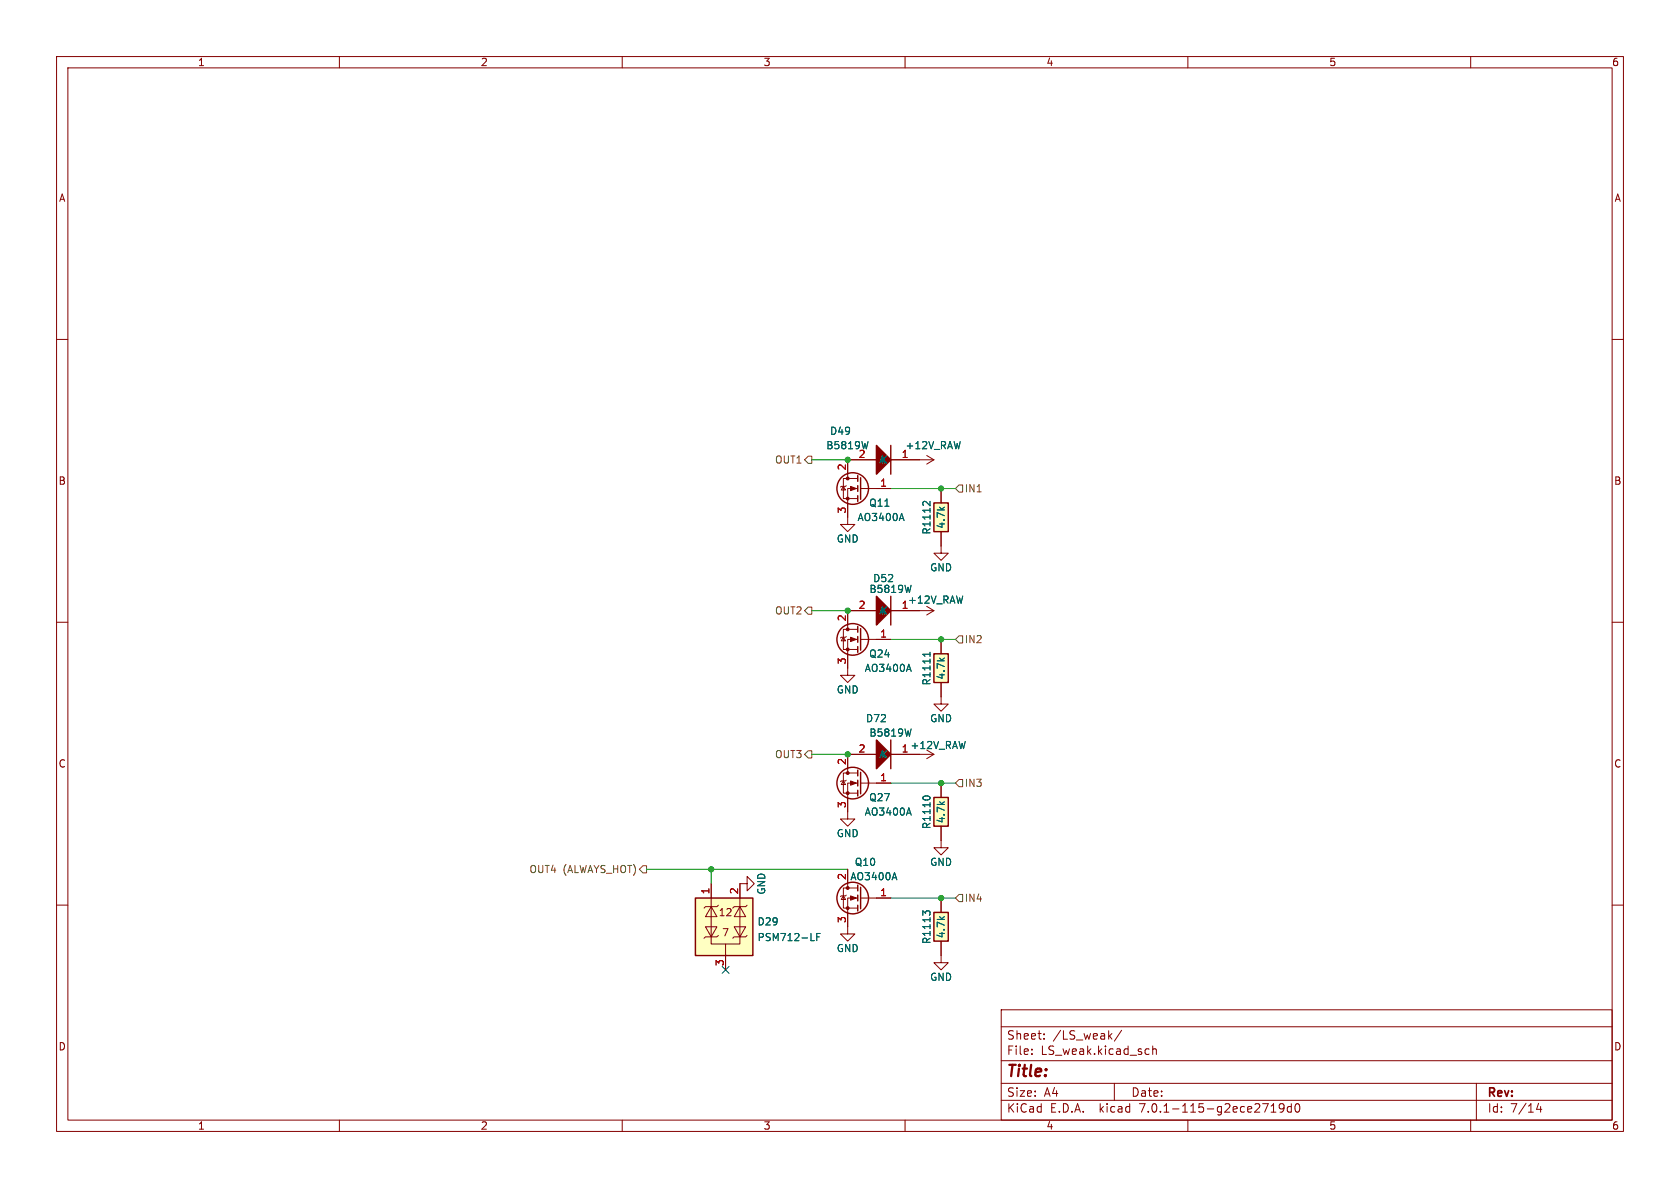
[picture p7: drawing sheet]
(kicad_sch (version 20230121) (generator eeschema)

 (paper "A4")

 (lib_symbols
  (symbol "Power_Management:PSM712" (in_bom yes) (on_board yes)
   (property "Reference" "D?" (at 3.302 0.9085 0) (effects (font (size 1.27 1.27)) (justify left)))
   (property "Value" "PSM712" (at 3.302 -1.8666 0) (effects (font (size 1.27 1.27)) (justify left)))
   (property "Footprint" "hellen-one-common:SOT-23" (at -0.254 -6.096 0) (effects (font (size 1.27 1.27) italic) hide))
   (property "Datasheet" "https://datasheet.lcsc.com/lcsc/1811061632_ProTek-Devices-PSM712-LF-T7_C32677.pdf" (at -2.54 -4.826 0) (effects (font (size 1.27 1.27)) hide))
   (property "LCSC" "C32677" (at -9.398 -7.874 0) (effects (font (size 1.27 1.27)) hide))
   (symbol "PSM712_0_0"
    (text "12" (at -2.286 2.54 0) (effects (font (size 1.27 1.27))))
    (text "7" (at -2.286 -1.016 0) (effects (font (size 1.27 1.27)))))
   (symbol "PSM712_0_1"
    (rectangle (start -7.62 5.08) (end 2.54 -5.08) (stroke (width 0.254) (type default)) (fill (type background)))
    (polyline (pts (xy -4.826 5.08) (xy -4.826 -3.048) (xy -2.286 -3.048)) (stroke (width 0.1524) (type default)) (fill (type none)))
    (polyline (pts (xy -6.096 3.302) (xy -5.842 3.556) (xy -3.81 3.556) (xy -3.556 3.81)) (stroke (width 0.1524) (type default)) (fill (type none)))
    (polyline (pts (xy -4.826 -1.778) (xy -3.81 0) (xy -5.842 0) (xy -4.826 -1.778)) (stroke (width 0.1524) (type default)) (fill (type none)))
    (polyline (pts (xy -4.826 3.556) (xy -5.842 1.778) (xy -3.81 1.778) (xy -4.826 3.556)) (stroke (width 0.1524) (type default)) (fill (type none)))
    (polyline (pts (xy -3.556 -1.524) (xy -3.81 -1.778) (xy -5.842 -1.778) (xy -6.096 -2.032)) (stroke (width 0.1524) (type default)) (fill (type none)))
    (polyline (pts (xy -1.016 3.302) (xy -0.762 3.556) (xy 1.27 3.556) (xy 1.524 3.81)) (stroke (width 0.1524) (type default)) (fill (type none)))
    (polyline (pts (xy 0.254 -1.778) (xy 1.27 0) (xy -0.762 0) (xy 0.254 -1.778)) (stroke (width 0.1524) (type default)) (fill (type none)))
    (polyline (pts (xy 0.254 3.556) (xy -0.762 1.778) (xy 1.27 1.778) (xy 0.254 3.556)) (stroke (width 0.1524) (type default)) (fill (type none)))
    (polyline (pts (xy 0.254 5.08) (xy 0.254 -3.048) (xy -2.286 -3.048) (xy -2.286 -5.08)) (stroke (width 0.1524) (type default)) (fill (type none)))
    (polyline (pts (xy 1.524 -1.524) (xy 1.27 -1.778) (xy -0.762 -1.778) (xy -1.016 -2.032)) (stroke (width 0.1524) (type default)) (fill (type none))))
   (symbol "PSM712_1_1"
    (pin passive line (at -4.826 7.62 270) (length 2.54) (name "" (effects (font (size 1.27 1.27)))) (number "1" (effects (font (size 1.27 1.27)))))
    (pin passive line (at 0.254 7.62 270) (length 2.54) (name "" (effects (font (size 1.27 1.27)))) (number "2" (effects (font (size 1.27 1.27)))))
    (pin passive line (at -2.286 -7.62 90) (length 2.54) (name "" (effects (font (size 1.27 1.27)))) (number "3" (effects (font (size 1.27 1.27)))))))
  (symbol "hellen-one-common:+12V_RAW" (power) (pin_names (offset 0)) (in_bom yes) (on_board yes)
   (property "Reference" "#PWR" (at 0 -3.81 0) (effects (font (size 1.27 1.27)) hide))
   (property "Value" "+12V_RAW" (at 0 3.556 0) (effects (font (size 1.27 1.27))))
   (property "Footprint" "" (at 0 0 0) (effects (font (size 1.27 1.27)) hide))
   (property "Datasheet" "" (at 0 0 0) (effects (font (size 1.27 1.27)) hide))
   (symbol "+12V_RAW_0_1"
    (polyline (pts (xy -0.762 1.27) (xy 0 2.54)) (stroke (width 0) (type default)) (fill (type none)))
    (polyline (pts (xy 0 0) (xy 0 2.54)) (stroke (width 0) (type default)) (fill (type none)))
    (polyline (pts (xy 0 2.54) (xy 0.762 1.27)) (stroke (width 0) (type default)) (fill (type none))))
   (symbol "+12V_RAW_1_1"
    (pin power_in line (at 0 0 90) (length 0) hide (name "+12V_RAW" (effects (font (size 1.27 1.27)))) (number "1" (effects (font (size 1.27 1.27)))))))
  (symbol "hellen-one-common:1N4148WS" (in_bom yes) (on_board yes)
   (property "Reference" "D" (at 0 2.54 0) (effects (font (size 1.27 1.27))))
   (property "Value" "1N4148WS" (at 0 -3.81 0) (effects (font (size 1.27 1.27))))
   (property "Footprint" "hellen-one-common:SOD-323" (at 2.54 -6.35 0) (effects (font (size 1.27 1.27)) hide))
   (property "Datasheet" "" (at 0 2.54 0) (effects (font (size 1.27 1.27)) hide))
   (property "LCSC" "C2128" (at 0 0 0) (effects (font (size 1.27 1.27)) hide))
   (symbol "1N4148WS_1_0"
    (polyline (pts (xy 2.54 2.54) (xy 2.54 -2.54)) (stroke (width 0.254) (type default)) (fill (type none)))
    (polyline (pts (xy 0 -2.54) (xy 2.54 0) (xy 0 2.54) (xy 0 -2.54)) (stroke (width 0.254) (type default)) (fill (type outline)))
    (pin passive line (at 7.62 0 180) (length 5.08) (name "K" (effects (font (size 1.27 1.27)))) (number "1" (effects (font (size 1.27 1.27)))))
    (pin passive line (at -5.08 0 0) (length 5.08) (name "A" (effects (font (size 1.27 1.27)))) (number "2" (effects (font (size 1.27 1.27)))))))
  (symbol "hellen-one-common:MOSFET-N" (pin_names hide) (in_bom yes) (on_board yes)
   (property "Reference" "Q" (at 5.08 6.35 0) (effects (font (size 1.27 1.27)) (justify left)))
   (property "Value" "MOSFET-N" (at 2.54 3.81 0) (effects (font (size 1.27 1.27)) (justify left)))
   (property "Footprint" "hellen-one-common:SOT-23" (at 6.35 -1.905 0) (effects (font (size 1.27 1.27) italic) (justify left) hide))
   (property "Datasheet" "" (at 0 0 0) (effects (font (size 1.27 1.27)) (justify left) hide))
   (property "LCSC" " C20917" (at 8.89 0 0) (effects (font (size 1.27 1.27)) hide))
   (symbol "MOSFET-N_0_1"
    (polyline (pts (xy 0.254 0) (xy -2.54 0)) (stroke (width 0) (type default)) (fill (type none)))
    (polyline (pts (xy 0.254 1.905) (xy 0.254 -1.905)) (stroke (width 0.254) (type default)) (fill (type none)))
    (polyline (pts (xy 0.762 -1.27) (xy 0.762 -2.286)) (stroke (width 0.254) (type default)) (fill (type none)))
    (polyline (pts (xy 0.762 0.508) (xy 0.762 -0.508)) (stroke (width 0.254) (type default)) (fill (type none)))
    (polyline (pts (xy 0.762 2.286) (xy 0.762 1.27)) (stroke (width 0.254) (type default)) (fill (type none)))
    (polyline (pts (xy 2.54 2.54) (xy 2.54 1.778)) (stroke (width 0) (type default)) (fill (type none)))
    (polyline (pts (xy 2.54 -2.54) (xy 2.54 0) (xy 0.762 0)) (stroke (width 0) (type default)) (fill (type none)))
    (polyline (pts (xy 0.762 -1.778) (xy 3.302 -1.778) (xy 3.302 1.778) (xy 0.762 1.778)) (stroke (width 0) (type default)) (fill (type none)))
    (polyline (pts (xy 1.016 0) (xy 2.032 0.381) (xy 2.032 -0.381) (xy 1.016 0)) (stroke (width 0) (type default)) (fill (type outline)))
    (polyline (pts (xy 2.794 0.508) (xy 2.921 0.381) (xy 3.683 0.381) (xy 3.81 0.254)) (stroke (width 0) (type default)) (fill (type none)))
    (polyline (pts (xy 3.302 0.381) (xy 2.921 -0.254) (xy 3.683 -0.254) (xy 3.302 0.381)) (stroke (width 0) (type default)) (fill (type none)))
    (circle (center 1.651 0) (radius 2.794) (stroke (width 0.254) (type default)) (fill (type none)))
    (circle (center 2.54 -1.778) (radius 0.254) (stroke (width 0) (type default)) (fill (type outline)))
    (circle (center 2.54 1.778) (radius 0.254) (stroke (width 0) (type default)) (fill (type outline))))
   (symbol "MOSFET-N_1_1"
    (pin input line (at -5.08 0 0) (length 2.54) (name "G" (effects (font (size 1.27 1.27)))) (number "1" (effects (font (size 1.27 1.27)))))
    (pin passive line (at 2.54 5.08 270) (length 2.54) (name "D" (effects (font (size 1.27 1.27)))) (number "2" (effects (font (size 1.27 1.27)))))
    (pin passive line (at 2.54 -5.08 90) (length 2.54) (name "S" (effects (font (size 1.27 1.27)))) (number "3" (effects (font (size 1.27 1.27)))))))
  (symbol "hellen-one-common:Res" (pin_numbers hide) (in_bom yes) (on_board yes)
   (property "Reference" "R" (at 3.81 2.54 0) (effects (font (size 1.27 1.27))))
   (property "Value" "Res" (at 5.08 -2.54 0) (effects (font (size 1.27 1.27))))
   (property "Footprint" "hellen-one-common:R0603" (at 3.81 -3.81 0) (effects (font (size 1.27 1.27)) hide))
   (property "Datasheet" "" (at 0 0 0) (effects (font (size 1.27 1.27)) hide))
   (property "LCSC" "" (at 0 0 0) (effects (font (size 1.27 1.27))))
   (symbol "Res_1_0"
    (rectangle (start 2.54 -1.27) (end 7.62 1.27) (stroke (width 0.254) (type default)) (fill (type background)))
    (pin passive line (at 0 0 0) (length 2.54) (name "" (effects (font (size 1.27 1.27)))) (number "1" (effects (font (size 1.27 1.27)))))
    (pin passive line (at 10.16 0 180) (length 2.54) (name "" (effects (font (size 1.27 1.27)))) (number "2" (effects (font (size 1.27 1.27)))))))
  (symbol "power:GND" (power) (pin_names (offset 0)) (in_bom yes) (on_board yes)
   (property "Reference" "#PWR" (at 0 -6.35 0) (effects (font (size 1.27 1.27)) hide))
   (property "Value" "GND" (at 0 -3.81 0) (effects (font (size 1.27 1.27))))
   (property "Footprint" "" (at 0 0 0) (effects (font (size 1.27 1.27)) hide))
   (property "Datasheet" "" (at 0 0 0) (effects (font (size 1.27 1.27)) hide))
   (symbol "GND_0_1"
    (polyline (pts (xy 0 0) (xy 0 -1.27) (xy 1.27 -1.27) (xy 0 -2.54) (xy -1.27 -1.27) (xy 0 -1.27)) (stroke (width 0) (type default)) (fill (type none))))
   (symbol "GND_1_1"
    (pin power_in line (at 0 0 270) (length 0) hide (name "GND" (effects (font (size 1.27 1.27)))) (number "1" (effects (font (size 1.27 1.27))))))))

 (junction (at 125.73 153.67) (diameter 0) (color 0 0 0 0))
 (junction (at 149.86 81.28) (diameter 0) (color 0 0 0 0))
 (junction (at 166.37 138.43) (diameter 0) (color 0 0 0 0))
 (junction (at 149.86 107.95) (diameter 0) (color 0 0 0 0))
 (junction (at 166.37 113.03) (diameter 0) (color 0 0 0 0))
 (junction (at 166.37 158.75) (diameter 0) (color 0 0 0 0))
 (junction (at 166.37 86.36) (diameter 0) (color 0 0 0 0))
 (junction (at 149.86 133.35) (diameter 0) (color 0 0 0 0))

 (no_connect (at 128.27 171.45))

 (wire (pts (xy 157.48 86.36) (xy 166.37 86.36)) (stroke (width 0) (type default)))
 (wire (pts (xy 166.37 113.03) (xy 168.91 113.03)) (stroke (width 0) (type default)))
 (wire (pts (xy 143.51 81.28) (xy 149.86 81.28)) (stroke (width 0) (type default)))
 (wire (pts (xy 143.51 107.95) (xy 149.86 107.95)) (stroke (width 0) (type default)))
 (wire (pts (xy 157.48 113.03) (xy 166.37 113.03)) (stroke (width 0) (type default)))
 (wire (pts (xy 166.37 158.75) (xy 168.91 158.75)) (stroke (width 0) (type default)))
 (wire (pts (xy 125.73 153.67) (xy 149.86 153.67)) (stroke (width 0) (type default)))
 (wire (pts (xy 125.73 153.67) (xy 125.73 156.21)) (stroke (width 0) (type default)))
 (wire (pts (xy 114.3 153.67) (xy 125.73 153.67)) (stroke (width 0) (type default)))
 (wire (pts (xy 143.51 133.35) (xy 149.86 133.35)) (stroke (width 0) (type default)))
 (wire (pts (xy 157.48 138.43) (xy 166.37 138.43)) (stroke (width 0) (type default)))
 (wire (pts (xy 166.37 86.36) (xy 168.91 86.36)) (stroke (width 0) (type default)))
 (wire (pts (xy 166.37 138.43) (xy 168.91 138.43)) (stroke (width 0) (type default)))
 (wire (pts (xy 157.48 158.75) (xy 166.37 158.75)) (stroke (width 0) (type default)))

 (hierarchical_label "OUT1" (shape output) (at 143.51 81.28 180) (fields_autoplaced) (effects (font (size 1.27 1.27)) (justify right)))
 (hierarchical_label "IN3" (shape input) (at 168.91 138.43 0) (fields_autoplaced) (effects (font (size 1.27 1.27)) (justify left)))
 (hierarchical_label "OUT4 (ALWAYS_HOT)" (shape output) (at 114.3 153.67 180) (fields_autoplaced) (effects (font (size 1.27 1.27)) (justify right)))
 (hierarchical_label "OUT3" (shape output) (at 143.51 133.35 180) (fields_autoplaced) (effects (font (size 1.27 1.27)) (justify right)))
 (hierarchical_label "IN4" (shape input) (at 168.91 158.75 0) (fields_autoplaced) (effects (font (size 1.27 1.27)) (justify left)))
 (hierarchical_label "IN1" (shape input) (at 168.91 86.36 0) (fields_autoplaced) (effects (font (size 1.27 1.27)) (justify left)))
 (hierarchical_label "OUT2" (shape output) (at 143.51 107.95 180) (fields_autoplaced) (effects (font (size 1.27 1.27)) (justify right)))
 (hierarchical_label "IN2" (shape input) (at 168.91 113.03 0) (fields_autoplaced) (effects (font (size 1.27 1.27)) (justify left)))

 (symbol (lib_id "hellen-one-common:Res") (at 166.37 138.43 90) (mirror x) (unit 1) (in_bom yes) (on_board yes) (dnp no)
  (property "Reference" "R30" (at 163.83 143.51 0) (effects (font (size 1.27 1.27))))
  (property "Value" "4.7k" (at 166.37 143.51 0) (effects (font (size 1.27 1.27))))
  (property "Footprint" "hellen-one-common:R0603" (at 170.18 142.24 0) (effects (font (size 1.27 1.27)) hide))
  (property "Datasheet" "" (at 166.37 138.43 0) (effects (font (size 1.27 1.27)) hide))
  (property "LCSC" "C23162" (at 166.37 138.43 0) (effects (font (size 1.27 1.27)) hide)) (pin "1") (pin "2")
  (instances (project "alphax_4ch" (path "" (reference "R30") (unit 1)) (path "" (reference "R101") (unit 1)) (path "" (reference "R105") (unit 1)) (path "" (reference "R109") (unit 1)) (path "" (reference "R1110") (unit 1)))))

 (symbol (lib_id "power:GND") (at 130.81 156.21 90) (mirror x) (unit 1) (in_bom yes) (on_board yes) (dnp no)
  (property "Reference" "#PWR0140" (at 137.16 156.21 0) (effects (font (size 1.27 1.27)) hide))
  (property "Value" "GND" (at 134.62 156.21 0) (effects (font (size 1.27 1.27))))
  (property "Footprint" "" (at 130.81 156.21 0) (effects (font (size 1.27 1.27)) hide))
  (property "Datasheet" "" (at 130.81 156.21 0) (effects (font (size 1.27 1.27)) hide)) (pin "1")
  (instances (project "alphax_4ch" (path "" (reference "#PWR0140") (unit 1)) (path "" (reference "#PWR0139") (unit 1)))))

 (symbol (lib_id "hellen-one-common:1N4148WS") (at 154.94 107.95 0) (unit 1) (in_bom yes) (on_board yes) (dnp no)
  (property "Reference" "D27" (at 156.21 102.235 0) (effects (font (size 1.27 1.27))))
  (property "Value" "B5819W" (at 157.48 104.14 0) (effects (font (size 1.27 1.27))))
  (property "Footprint" "hellen-one-common:SOD-123" (at 157.48 114.3 0) (effects (font (size 1.27 1.27)) hide))
  (property "Datasheet" "" (at 154.94 105.41 0) (effects (font (size 1.27 1.27)) hide))
  (property "LCSC" "C8598" (at 154.94 107.95 0) (effects (font (size 1.27 1.27)) hide)) (pin "1") (pin "2")
  (instances (project "alphax_4ch" (path "" (reference "D27") (unit 1)) (path "" (reference "D52") (unit 1)))))

 (symbol (lib_id "power:GND") (at 166.37 96.52 0) (unit 1) (in_bom yes) (on_board yes) (dnp no)
  (property "Reference" "#PWR035" (at 166.37 102.87 0) (effects (font (size 1.27 1.27)) hide))
  (property "Value" "GND" (at 166.37 100.33 0) (effects (font (size 1.27 1.27))))
  (property "Footprint" "" (at 166.37 96.52 0) (effects (font (size 1.27 1.27)) hide))
  (property "Datasheet" "" (at 166.37 96.52 0) (effects (font (size 1.27 1.27)) hide)) (pin "1")
  (instances (project "alphax_4ch" (path "" (reference "#PWR035") (unit 1)) (path "" (reference "#PWR071") (unit 1)) (path "" (reference "#PWR0143") (unit 1)) (path "" (reference "#PWR0205") (unit 1)) (path "" (reference "#PWR0145") (unit 1)))))

 (symbol (lib_id "power:GND") (at 149.86 91.44 0) (mirror y) (unit 1) (in_bom yes) (on_board yes) (dnp no)
  (property "Reference" "#PWR0122" (at 149.86 97.79 0) (effects (font (size 1.27 1.27)) hide))
  (property "Value" "GND" (at 149.86 95.25 0) (effects (font (size 1.27 1.27))))
  (property "Footprint" "" (at 149.86 91.44 0) (effects (font (size 1.27 1.27)) hide))
  (property "Datasheet" "" (at 149.86 91.44 0) (effects (font (size 1.27 1.27)) hide)) (pin "1")
  (instances (project "alphax_4ch" (path "" (reference "#PWR0122") (unit 1)) (path "" (reference "#PWR0141") (unit 1)))))

 (symbol (lib_id "hellen-one-common:Res") (at 166.37 86.36 90) (mirror x) (unit 1) (in_bom yes) (on_board yes) (dnp no)
  (property "Reference" "R30" (at 163.83 91.44 0) (effects (font (size 1.27 1.27))))
  (property "Value" "4.7k" (at 166.37 91.44 0) (effects (font (size 1.27 1.27))))
  (property "Footprint" "hellen-one-common:R0603" (at 170.18 90.17 0) (effects (font (size 1.27 1.27)) hide))
  (property "Datasheet" "" (at 166.37 86.36 0) (effects (font (size 1.27 1.27)) hide))
  (property "LCSC" "C23162" (at 166.37 86.36 0) (effects (font (size 1.27 1.27)) hide)) (pin "1") (pin "2")
  (instances (project "alphax_4ch" (path "" (reference "R30") (unit 1)) (path "" (reference "R101") (unit 1)) (path "" (reference "R105") (unit 1)) (path "" (reference "R109") (unit 1)) (path "" (reference "R1112") (unit 1)))))

 (symbol (lib_id "hellen-one-common:Res") (at 166.37 113.03 90) (mirror x) (unit 1) (in_bom yes) (on_board yes) (dnp no)
  (property "Reference" "R30" (at 163.83 118.11 0) (effects (font (size 1.27 1.27))))
  (property "Value" "4.7k" (at 166.37 118.11 0) (effects (font (size 1.27 1.27))))
  (property "Footprint" "hellen-one-common:R0603" (at 170.18 116.84 0) (effects (font (size 1.27 1.27)) hide))
  (property "Datasheet" "" (at 166.37 113.03 0) (effects (font (size 1.27 1.27)) hide))
  (property "LCSC" "C23162" (at 166.37 113.03 0) (effects (font (size 1.27 1.27)) hide)) (pin "1") (pin "2")
  (instances (project "alphax_4ch" (path "" (reference "R30") (unit 1)) (path "" (reference "R101") (unit 1)) (path "" (reference "R105") (unit 1)) (path "" (reference "R109") (unit 1)) (path "" (reference "R1111") (unit 1)))))

 (symbol (lib_id "power:GND") (at 149.86 118.11 0) (mirror y) (unit 1) (in_bom yes) (on_board yes) (dnp no)
  (property "Reference" "#PWR042" (at 149.86 124.46 0) (effects (font (size 1.27 1.27)) hide))
  (property "Value" "GND" (at 149.86 121.92 0) (effects (font (size 1.27 1.27))))
  (property "Footprint" "" (at 149.86 118.11 0) (effects (font (size 1.27 1.27)) hide))
  (property "Datasheet" "" (at 149.86 118.11 0) (effects (font (size 1.27 1.27)) hide)) (pin "1")
  (instances (project "alphax_4ch" (path "" (reference "#PWR042") (unit 1)) (path "" (reference "#PWR0142") (unit 1)))))

 (symbol (lib_id "hellen-one-common:1N4148WS") (at 154.94 133.35 0) (unit 1) (in_bom yes) (on_board yes) (dnp no)
  (property "Reference" "D29" (at 154.94 127 0) (effects (font (size 1.27 1.27))))
  (property "Value" "B5819W" (at 157.48 129.54 0) (effects (font (size 1.27 1.27))))
  (property "Footprint" "hellen-one-common:SOD-123" (at 157.48 139.7 0) (effects (font (size 1.27 1.27)) hide))
  (property "Datasheet" "" (at 154.94 130.81 0) (effects (font (size 1.27 1.27)) hide))
  (property "LCSC" "C8598" (at 154.94 133.35 0) (effects (font (size 1.27 1.27)) hide)) (pin "1") (pin "2")
  (instances (project "alphax_4ch" (path "" (reference "D29") (unit 1)) (path "" (reference "D72") (unit 1)))))

 (symbol (lib_id "hellen-one-common:MOSFET-N") (at 152.4 113.03 0) (mirror y) (unit 1) (in_bom yes) (on_board yes) (dnp no)
  (property "Reference" "Q10" (at 157.48 115.57 0) (effects (font (size 1.27 1.27)) (justify left)))
  (property "Value" "AO3400A" (at 161.29 118.11 0) (effects (font (size 1.27 1.27)) (justify left)))
  (property "Footprint" "hellen-one-common:SOT-23" (at 146.05 114.935 0) (effects (font (size 1.27 1.27) italic) (justify left) hide))
  (property "Datasheet" "" (at 152.4 113.03 0) (effects (font (size 1.27 1.27)) (justify left) hide))
  (property "LCSC" " C20917" (at 152.4 113.03 0) (effects (font (size 1.27 1.27)) hide)) (pin "1") (pin "2") (pin "3")
  (instances (project "alphax_4ch" (path "" (reference "Q10") (unit 1)) (path "" (reference "Q24") (unit 1)))))

 (symbol (lib_id "power:GND") (at 149.86 163.83 0) (mirror y) (unit 1) (in_bom yes) (on_board yes) (dnp no)
  (property "Reference" "#PWR0123" (at 149.86 170.18 0) (effects (font (size 1.27 1.27)) hide))
  (property "Value" "GND" (at 149.86 167.64 0) (effects (font (size 1.27 1.27))))
  (property "Footprint" "" (at 149.86 163.83 0) (effects (font (size 1.27 1.27)) hide))
  (property "Datasheet" "" (at 149.86 163.83 0) (effects (font (size 1.27 1.27)) hide)) (pin "1")
  (instances (project "alphax_4ch" (path "" (reference "#PWR0123") (unit 1)) (path "" (reference "#PWR0144") (unit 1)))))

 (symbol (lib_id "hellen-one-common:MOSFET-N") (at 152.4 86.36 0) (mirror y) (unit 1) (in_bom yes) (on_board yes) (dnp no)
  (property "Reference" "Q27" (at 157.48 88.9 0) (effects (font (size 1.27 1.27)) (justify left)))
  (property "Value" "AO3400A" (at 160.02 91.44 0) (effects (font (size 1.27 1.27)) (justify left)))
  (property "Footprint" "hellen-one-common:SOT-23" (at 146.05 88.265 0) (effects (font (size 1.27 1.27) italic) (justify left) hide))
  (property "Datasheet" "" (at 152.4 86.36 0) (effects (font (size 1.27 1.27)) (justify left) hide))
  (property "LCSC" " C20917" (at 152.4 86.36 0) (effects (font (size 1.27 1.27)) hide)) (pin "1") (pin "2") (pin "3")
  (instances (project "alphax_4ch" (path "" (reference "Q27") (unit 1)) (path "" (reference "Q11") (unit 1)))))

 (symbol (lib_id "power:GND") (at 166.37 148.59 0) (unit 1) (in_bom yes) (on_board yes) (dnp no)
  (property "Reference" "#PWR035" (at 166.37 154.94 0) (effects (font (size 1.27 1.27)) hide))
  (property "Value" "GND" (at 166.37 152.4 0) (effects (font (size 1.27 1.27))))
  (property "Footprint" "" (at 166.37 148.59 0) (effects (font (size 1.27 1.27)) hide))
  (property "Datasheet" "" (at 166.37 148.59 0) (effects (font (size 1.27 1.27)) hide)) (pin "1")
  (instances (project "alphax_4ch" (path "" (reference "#PWR035") (unit 1)) (path "" (reference "#PWR071") (unit 1)) (path "" (reference "#PWR0143") (unit 1)) (path "" (reference "#PWR0205") (unit 1)) (path "" (reference "#PWR0147") (unit 1)))))

 (symbol (lib_id "hellen-one-common:MOSFET-N") (at 152.4 158.75 0) (mirror y) (unit 1) (in_bom yes) (on_board yes) (dnp no)
  (property "Reference" "Q24" (at 154.94 152.4 0) (effects (font (size 1.27 1.27)) (justify left)))
  (property "Value" "AO3400A" (at 158.75 154.94 0) (effects (font (size 1.27 1.27)) (justify left)))
  (property "Footprint" "hellen-one-common:SOT-23" (at 146.05 160.655 0) (effects (font (size 1.27 1.27) italic) (justify left) hide))
  (property "Datasheet" "" (at 152.4 158.75 0) (effects (font (size 1.27 1.27)) (justify left) hide))
  (property "LCSC" " C20917" (at 152.4 158.75 0) (effects (font (size 1.27 1.27)) hide)) (pin "1") (pin "2") (pin "3")
  (instances (project "alphax_4ch" (path "" (reference "Q24") (unit 1)) (path "" (reference "Q10") (unit 1)))))

 (symbol (lib_id "hellen-one-common:1N4148WS") (at 154.94 81.28 0) (unit 1) (in_bom yes) (on_board yes) (dnp no)
  (property "Reference" "D52" (at 148.59 76.2 0) (effects (font (size 1.27 1.27))))
  (property "Value" "B5819W" (at 149.86 78.74 0) (effects (font (size 1.27 1.27))))
  (property "Footprint" "hellen-one-common:SOD-123" (at 157.48 87.63 0) (effects (font (size 1.27 1.27)) hide))
  (property "Datasheet" "" (at 154.94 78.74 0) (effects (font (size 1.27 1.27)) hide))
  (property "LCSC" "C8598" (at 154.94 81.28 0) (effects (font (size 1.27 1.27)) hide)) (pin "1") (pin "2")
  (instances (project "alphax_4ch" (path "" (reference "D52") (unit 1)) (path "" (reference "D49") (unit 1)))))

 (symbol (lib_id "power:GND") (at 166.37 123.19 0) (unit 1) (in_bom yes) (on_board yes) (dnp no)
  (property "Reference" "#PWR035" (at 166.37 129.54 0) (effects (font (size 1.27 1.27)) hide))
  (property "Value" "GND" (at 166.37 127 0) (effects (font (size 1.27 1.27))))
  (property "Footprint" "" (at 166.37 123.19 0) (effects (font (size 1.27 1.27)) hide))
  (property "Datasheet" "" (at 166.37 123.19 0) (effects (font (size 1.27 1.27)) hide)) (pin "1")
  (instances (project "alphax_4ch" (path "" (reference "#PWR035") (unit 1)) (path "" (reference "#PWR071") (unit 1)) (path "" (reference "#PWR0143") (unit 1)) (path "" (reference "#PWR0205") (unit 1)) (path "" (reference "#PWR0146") (unit 1)))))

 (symbol (lib_id "Power_Management:PSM712") (at 130.556 163.83 0) (unit 1) (in_bom yes) (on_board yes) (dnp no) (fields_autoplaced)
  (property "Reference" "D49" (at 133.858 162.9215 0) (effects (font (size 1.27 1.27)) (justify left)))
  (property "Value" "PSM712-LF" (at 133.858 165.6966 0) (effects (font (size 1.27 1.27)) (justify left)))
  (property "Footprint" "hellen-one-common:SOT-23" (at 130.302 169.926 0) (effects (font (size 1.27 1.27) italic) hide))
  (property "Datasheet" "https://datasheet.lcsc.com/lcsc/1811061632_ProTek-Devices-PSM712-LF-T7_C32677.pdf" (at 128.016 168.656 0) (effects (font (size 1.27 1.27)) hide))
  (property "LCSC" "C32677" (at 121.158 171.704 0) (effects (font (size 1.27 1.27)) hide)) (pin "1") (pin "2") (pin "3")
  (instances (project "alphax_4ch" (path "" (reference "D49") (unit 1)) (path "" (reference "D29") (unit 1)))))

 (symbol (lib_id "hellen-one-common:+12V_RAW") (at 162.56 133.35 270) (mirror x) (unit 1) (in_bom yes) (on_board yes) (dnp no)
  (property "Reference" "#PWR069" (at 158.75 133.35 0) (effects (font (size 1.27 1.27)) hide))
  (property "Value" "+12V_RAW" (at 160.895 131.7491 90) (effects (font (size 1.27 1.27)) (justify left)))
  (property "Footprint" "" (at 162.56 133.35 0) (effects (font (size 1.27 1.27)) hide))
  (property "Datasheet" "" (at 162.56 133.35 0) (effects (font (size 1.27 1.27)) hide)) (pin "1")
  (instances (project "alphax_4ch" (path "" (reference "#PWR069") (unit 1)) (path "" (reference "#PWR0188") (unit 1)))))

 (symbol (lib_id "power:GND") (at 149.86 143.51 0) (mirror y) (unit 1) (in_bom yes) (on_board yes) (dnp no)
  (property "Reference" "#PWR053" (at 149.86 149.86 0) (effects (font (size 1.27 1.27)) hide))
  (property "Value" "GND" (at 149.86 147.32 0) (effects (font (size 1.27 1.27))))
  (property "Footprint" "" (at 149.86 143.51 0) (effects (font (size 1.27 1.27)) hide))
  (property "Datasheet" "" (at 149.86 143.51 0) (effects (font (size 1.27 1.27)) hide)) (pin "1")
  (instances (project "alphax_4ch" (path "" (reference "#PWR053") (unit 1)) (path "" (reference "#PWR0143") (unit 1)))))

 (symbol (lib_id "power:GND") (at 166.37 168.91 0) (unit 1) (in_bom yes) (on_board yes) (dnp no)
  (property "Reference" "#PWR035" (at 166.37 175.26 0) (effects (font (size 1.27 1.27)) hide))
  (property "Value" "GND" (at 166.37 172.72 0) (effects (font (size 1.27 1.27))))
  (property "Footprint" "" (at 166.37 168.91 0) (effects (font (size 1.27 1.27)) hide))
  (property "Datasheet" "" (at 166.37 168.91 0) (effects (font (size 1.27 1.27)) hide)) (pin "1")
  (instances (project "alphax_4ch" (path "" (reference "#PWR035") (unit 1)) (path "" (reference "#PWR071") (unit 1)) (path "" (reference "#PWR0143") (unit 1)) (path "" (reference "#PWR0205") (unit 1)) (path "" (reference "#PWR0148") (unit 1)))))

 (symbol (lib_id "hellen-one-common:MOSFET-N") (at 152.4 138.43 0) (mirror y) (unit 1) (in_bom yes) (on_board yes) (dnp no)
  (property "Reference" "Q11" (at 157.48 140.97 0) (effects (font (size 1.27 1.27)) (justify left)))
  (property "Value" "AO3400A" (at 161.29 143.51 0) (effects (font (size 1.27 1.27)) (justify left)))
  (property "Footprint" "hellen-one-common:SOT-23" (at 146.05 140.335 0) (effects (font (size 1.27 1.27) italic) (justify left) hide))
  (property "Datasheet" "" (at 152.4 138.43 0) (effects (font (size 1.27 1.27)) (justify left) hide))
  (property "LCSC" " C20917" (at 152.4 138.43 0) (effects (font (size 1.27 1.27)) hide)) (pin "1") (pin "2") (pin "3")
  (instances (project "alphax_4ch" (path "" (reference "Q11") (unit 1)) (path "" (reference "Q27") (unit 1)))))

 (symbol (lib_id "hellen-one-common:+12V_RAW") (at 162.56 81.28 270) (mirror x) (unit 1) (in_bom yes) (on_board yes) (dnp no)
  (property "Reference" "#PWR0121" (at 158.75 81.28 0) (effects (font (size 1.27 1.27)) hide))
  (property "Value" "+12V_RAW" (at 160.02 78.74 90) (effects (font (size 1.27 1.27)) (justify left)))
  (property "Footprint" "" (at 162.56 81.28 0) (effects (font (size 1.27 1.27)) hide))
  (property "Datasheet" "" (at 162.56 81.28 0) (effects (font (size 1.27 1.27)) hide)) (pin "1")
  (instances (project "alphax_4ch" (path "" (reference "#PWR0121") (unit 1)) (path "" (reference "#PWR0186") (unit 1)))))

 (symbol (lib_id "hellen-one-common:Res") (at 166.37 158.75 90) (mirror x) (unit 1) (in_bom yes) (on_board yes) (dnp no)
  (property "Reference" "R30" (at 163.83 163.83 0) (effects (font (size 1.27 1.27))))
  (property "Value" "4.7k" (at 166.37 163.83 0) (effects (font (size 1.27 1.27))))
  (property "Footprint" "hellen-one-common:R0603" (at 170.18 162.56 0) (effects (font (size 1.27 1.27)) hide))
  (property "Datasheet" "" (at 166.37 158.75 0) (effects (font (size 1.27 1.27)) hide))
  (property "LCSC" "C23162" (at 166.37 158.75 0) (effects (font (size 1.27 1.27)) hide)) (pin "1") (pin "2")
  (instances (project "alphax_4ch" (path "" (reference "R30") (unit 1)) (path "" (reference "R101") (unit 1)) (path "" (reference "R105") (unit 1)) (path "" (reference "R109") (unit 1)) (path "" (reference "R1113") (unit 1)))))

 (symbol (lib_id "hellen-one-common:+12V_RAW") (at 162.56 107.95 270) (mirror x) (unit 1) (in_bom yes) (on_board yes) (dnp no)
  (property "Reference" "#PWR049" (at 158.75 107.95 0) (effects (font (size 1.27 1.27)) hide))
  (property "Value" "+12V_RAW" (at 160.4522 106.0384 90) (effects (font (size 1.27 1.27)) (justify left)))
  (property "Footprint" "" (at 162.56 107.95 0) (effects (font (size 1.27 1.27)) hide))
  (property "Datasheet" "" (at 162.56 107.95 0) (effects (font (size 1.27 1.27)) hide)) (pin "1")
  (instances (project "alphax_4ch" (path "" (reference "#PWR049") (unit 1)) (path "" (reference "#PWR0187") (unit 1))))))
